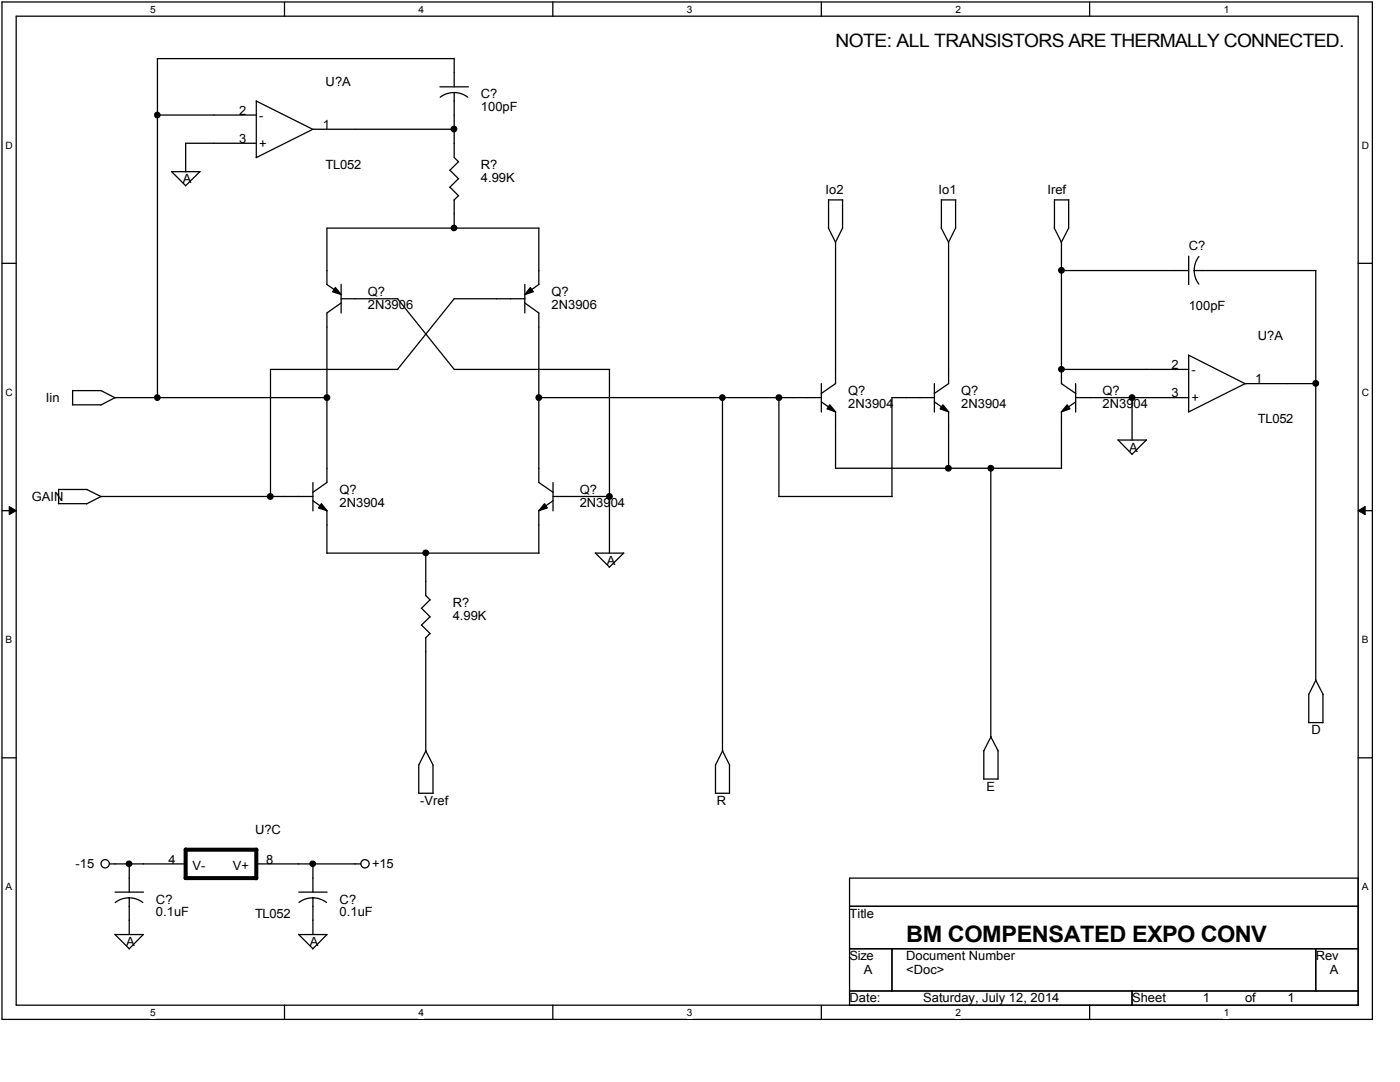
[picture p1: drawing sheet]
<svg xmlns="http://www.w3.org/2000/svg" width="279mm" height="216mm" viewBox="0 0 279 216" stroke-linecap="round" stroke-linejoin="round" font-family="sans-serif">
<path d="M.4 .4h273.5v203h-273.5zM3.2 3.2h267.9v197.4h-267.9z" fill="none" stroke="#000" stroke-width=".25"/>
<g fill="#fff">
<path d="M30 .7h1.1v2.3h-1.1z"/>
<path d="M30 200.9h1.1v2.3h-1.1z"/>
</g>
<path d="M56.8 .4v2.8M56.8 200.6v2.8" fill="none" stroke="#000" stroke-width=".25"/>
<g fill="#fff">
<path d="M83.5 .7h1.1v2.3h-1.1z"/>
<path d="M83.5 200.9h1.1v2.3h-1.1z"/>
</g>
<path d="M110.3 .4v2.8M110.3 200.6v2.8" fill="none" stroke="#000" stroke-width=".25"/>
<g fill="#fff">
<path d="M137.1 .7h1.1v2.3h-1.1z"/>
<path d="M137.1 200.9h1.1v2.3h-1.1z"/>
</g>
<path d="M163.9 .4v2.8M163.9 200.6v2.8" fill="none" stroke="#000" stroke-width=".25"/>
<g fill="#fff">
<path d="M190.7 .7h1.1v2.3h-1.1z"/>
<path d="M190.7 200.9h1.1v2.3h-1.1z"/>
</g>
<path d="M217.5 .4v2.8M217.5 200.6v2.8" fill="none" stroke="#000" stroke-width=".25"/>
<g fill="#fff">
<path d="M244.2 .7h1.1v2.3h-1.1z"/>
<path d="M244.2 200.9h1.1v2.3h-1.1z"/>
<path d="M1.1 27.9h1.5v2.2h-1.5z"/>
<path d="M271.8 27.9h1.4v2.2h-1.4z"/>
<path d="M1.1 77.2h1.5v2.2h-1.5z"/>
<path d="M271.8 77.2h1.4v2.2h-1.4z"/>
</g>
<path d="M.4 52.5h2.8M271.1 52.5h2.8" fill="none" stroke="#000" stroke-width=".25"/>
<g fill="#fff">
<path d="M1.1 126.5h1.3v2.3h-1.3z"/>
<path d="M271.8 126.5h1.3v2.3h-1.3z"/>
</g>
<path d="M.4 101.9h2.8M271.1 101.9h2.8" fill="none" stroke="#000" stroke-width=".25"/>
<path d="M1.8 101.1l1.4 .8-1.4 .8zM271.1 101.9l1.3-.8v1.6z" fill="#000"/>
<path d="M1.8 101.1l1.4 .8-1.4 .8zM271.1 101.9l1.3-.8v1.6z" fill="none" stroke="#000" stroke-width=".2"/>
<g fill="#fff">
<path d="M1.1 175.9h1.3v2.2h-1.3z"/>
<path d="M271.8 175.9h1.3v2.2h-1.3z"/>
</g>
<g fill="none" stroke="#000" stroke-width=".25">
<path d="M31.4 11.7h59.2v5.6M31.4 11.7v67.7M87.8 17.3h5.7M90.6 18.5l1.5 .2 1.3 .7M90.6 18.5l-1.4 .2-1.4 .7M90.6 18.5v12.9l.9 .9M31.4 23h19.7M34.2 34.2l2.9 2.9M34.3 34.3h5.6M37 28.6h14.1M37.1 28.6v5.7M39.9 34.3l-2.9 2.8"/>
<path d="M51.1 20.1v11.3M51.1 20.2l11.4 5.6M89.8 34l1.7 1.7M89.8 37.3l1.7 1.8M90.6 39.9v5.7M90.7 25.8h-28.2l-11.4 5.7M91.5 32.3l-1.7 1.7M91.5 35.7l-1.7 1.7M91.5 39l-.9 .9M168.1 39.9v5.7M168.2 39.9h-2.8v5.6M190.7 39.9v5.7"/>
<path d="M190.8 39.9l-2.9-.1v5.7M65.2 56.7l2.9 2.1M66.9 57.4l1.2 1.4-1.7-.6zM68 59.6h11.4M68.1 56.7v5.8M79.3 59.6l11.4 14.2M104.7 56.7v5.8M104.8 59.6h-14.2l-11.3 14.2M105.8 57.4l.6 .8-1.7 .6zM107.5 45.5v11.3M107.6 45.5h-42.4v11.3M107.6 56.7l-2.9 2.1"/>
<path d="M165.3 45.5l1.5 2.9M166.8 48.3v28.2l-2.9 2M168.1 45.5l-1.4 2.9M187.8 45.5l1.5 2.9M189.3 48.3v28.2l-2.9 2M190.7 45.5l-1.4 2.9M210.4 45.5l1.4 2.9v28.1l2.9 2M210.4 45.5v-5.6h2.9v5.7M211.8 54h25.4M213.3 45.5l-1.5 2.9M237.2 51.1v5.7M238.3 54l.3 1.4 .7 1.3"/>
<path d="M238.3 54h24.3M239.3 51.2l-.7 1.3-.3 1.5M262.6 54v81.8M14.5 77.9h5.7M14.5 77.9l-.1 2.9h5.8M20.2 77.9l2.8 1.5M65.3 79.3h-42.3l-2.9 1.5M68.1 60.4l-2.9 2.1v33.8l-2.8 2M79.4 73.7h-25.4v25.4M90.6 73.7h31.1M104.7 60.4l2.8 2.1v33.8l2.9 2M107.5 79.3h56.4"/>
<path d="M121.6 73.7v36.7M144.2 79.3v70.6M155.4 79.3v19.8h22.7M163.9 76.5v5.7M186.5 79.3h-8.5v19.8M186.5 76.5v5.7M211.8 73.7h25.4M214.7 79.3h22.5M214.7 76.5v5.7M225.9 79.3v8.5M237.2 70.8v11.4M237.2 70.9l11.3 5.7"/>
<path d="M262.6 76.5h-14.1l-11.3 5.7M11.7 97.7h5.7M11.7 97.6v2.9h5.6M17.3 97.7l2.9 1.4M20.1 99.1h42.4M20.2 99.1l-2.9 1.4M62.5 99.9l2.8 2M62.5 96.3v5.6M110.4 99.1h11.3M110.4 99.9l-2.9 2M110.4 96.3v5.6M163.9 80.2l2.9 2"/>
<path d="M165.6 80.8l1.2 1.4-1.7-.6zM166.8 82.2v11.3M166.8 93.4h45.1M186.5 80.2l2.9 2M188.2 80.8l1.1 1.4-1.7-.6zM189.3 82.2v11.3M197.7 93.4v53.7M211.8 82.2v11.3M213 80.8l.5 .8-1.7 .6zM214.7 80.2l-2.9 2M223.1 87.8l2.8 2.8M223.1 87.8h5.7"/>
<path d="M228.8 87.8l-2.9 2.9M64.1 100.5l1.1 1.4-1.6-.5zM65.2 110.4h42.4M65.2 101.9v8.5M85 110.4v8.4l.9 .9M85.8 119.7l-1.7 1.7M107.5 101.9v8.5M108.7 100.5l.5 .9-1.7 .5zM118.8 110.3l2.8 2.9M118.8 110.4h5.7l-2.9 2.8M84.1 121.4l1.8 1.7M84.1 124.7l1.8 1.8"/>
<path d="M85 127.3v22.5l1.5 2.9M85.8 123.1l-1.7 1.7M85.8 126.4l-.9 .9M261.2 138.5v5.7M262.6 135.7l1.5 2.9M262.6 135.7l-1.4 2.9M264 138.6v5.6M.4 151.2h2.8M83.6 152.6v5.7M85 149.8l-1.4 2.9M86.4 152.7v5.6h-2.9M142.8 152.6v5.7"/>
<path d="M144.2 149.8l1.4 2.9M144.2 149.8l-1.4 2.9M145.6 152.7v5.6h-2.8M196.3 155.4h2.9M196.3 149.8v5.6M197.7 147l1.5 2.9M197.8 147l-1.5 2.8M199.2 149.8v5.7M261.1 144.2h2.9M271.1 151.2h2.8M21.9 172.4h15.2M23 178h5.6"/>
<path d="M25.8 179.2l1.4 .2 1.3 .7M25.8 179.2l-1.5 .2-1.3 .7M25.8 172.3v5.7M25.8 179.2v7.3M51.1 172.4h20.9M59.6 178h5.7M62.5 179.2l1.4 .2 1.3 .7M62.5 179.2l-1.5 .2-1.3 .7M62.5 172.3v5.7M62.5 179.2v7.3M169.5 175.2h101.6v25.4h-101.6zM22.9 186.4l2.9 2.9"/>
<path d="M23 186.5h5.6M28.6 186.5l-2.8 2.9M59.6 186.4l2.9 2.9M59.6 186.5h5.7M65.2 186.5l-2.8 2.9M169.5 180.8h101.6M169.5 189.3h101.6M169.5 197.7h101.6M178 189.3v8.4M225.9 197.7v2.9M262.6 189.3v8.4"/>
<circle cx="31.4" cy="23" r=".55"/>
<circle cx="90.6" cy="25.7" r=".56"/>
<circle cx="90.6" cy="45.5" r=".55"/>
<circle cx="211.8" cy="53.9" r=".56"/>
<circle cx="31.4" cy="79.3" r=".55"/>
<circle cx="65.2" cy="79.3" r=".56"/>
<circle cx="107.5" cy="79.3" r=".56"/>
<circle cx="144.2" cy="79.3" r=".55"/>
<circle cx="155.4" cy="79.3" r=".56"/>
<circle cx="211.8" cy="73.7" r=".55"/>
<circle cx="225.9" cy="79.3" r=".56"/>
<circle cx="262.6" cy="76.5" r=".56"/>
<circle cx="53.9" cy="99.1" r=".56"/>
<circle cx="121.6" cy="99.1" r=".56"/>
<circle cx="189.3" cy="93.4" r=".56"/>
<circle cx="197.7" cy="93.4" r=".56"/>
<circle cx="85" cy="110.3" r=".56"/>
<circle cx="21" cy="172.4" r=".83"/>
<circle cx="25.8" cy="172.4" r=".55"/>
<circle cx="62.4" cy="172.4" r=".55"/>
<circle cx="72.8" cy="172.4" r=".83"/>
</g>
<g fill="#000">
<path d="M66.9 57.4l1.2 1.4-1.7-.6zM105.8 57.4l.6 .8-1.7 .6zM165.6 80.8l1.2 1.4-1.7-.6zM188.2 80.8l1.1 1.4-1.7-.6zM213 80.8l.5 .8-1.7 .6zM64.1 100.5l1.1 1.4-1.6-.5zM108.7 100.5l.5 .9-1.7 .5z"/>
<circle cx="31.4" cy="23" r=".55"/>
<circle cx="90.6" cy="25.7" r=".56"/>
<circle cx="90.6" cy="45.5" r=".55"/>
<circle cx="211.8" cy="53.9" r=".56"/>
<circle cx="31.4" cy="79.3" r=".55"/>
<circle cx="65.2" cy="79.3" r=".56"/>
<circle cx="107.5" cy="79.3" r=".56"/>
<circle cx="144.2" cy="79.3" r=".55"/>
<circle cx="155.4" cy="79.3" r=".56"/>
<circle cx="211.8" cy="73.7" r=".55"/>
<circle cx="225.9" cy="79.3" r=".56"/>
<circle cx="262.6" cy="76.5" r=".56"/>
<circle cx="53.9" cy="99.1" r=".56"/>
<circle cx="121.6" cy="99.1" r=".56"/>
<circle cx="189.3" cy="93.4" r=".56"/>
<circle cx="197.7" cy="93.4" r=".56"/>
<circle cx="85" cy="110.3" r=".56"/>
<circle cx="25.8" cy="172.4" r=".55"/>
<circle cx="62.4" cy="172.4" r=".55"/>
</g>
<path d="M37 175.2h14.1M37.1 169.5h14.1M37.1 169.5v5.7M51.1 169.5v5.8" fill="none" stroke="#000" stroke-width=".8"/>
<text font-size="4.5" x="180.8" y="187.9">BM COMPENSATED EXPO CONV</text>
<text font-size="3.7" x="166.8" y="9.4">NOTE: ALL TRANSISTORS ARE THERMALLY CONNECTED.</text>
<g font-size="2.5">
<text x="65" y="17.1">U?A</text>
<text x="47.7" y="22.9">2</text>
<text x="51.7" y="23.8">-</text>
<text x="96" y="19.6">C?</text>
<text x="96" y="22.2">100pF</text>
<text x="47.7" y="28.5">3</text>
<text x="51.7" y="29.5">+</text>
<text x="64.4" y="25.8">1</text>
<text x="65" y="33.7">TL052</text>
<text x="96" y="33.7">R?</text>
<text x="36.5" y="36.5">A</text>
<text x="96" y="36.2">4.99K</text>
<text x="164.8" y="38.8">Io2</text>
<text x="187.3" y="38.8">Io1</text>
<text x="209" y="38.8">Iref</text>
<text x="237.2" y="49.8">C?</text>
<text x="73.4" y="59.1">Q?</text>
<text x="110.1" y="59.1">Q?</text>
<text x="73.4" y="61.6">2N3906</text>
<text x="110.1" y="61.6">2N3906</text>
<text x="237.2" y="61.9">100pF</text>
<text x="251" y="67.8">U?A</text>
<text x="233.8" y="73.7">2</text>
<text x="237.8" y="74.6">-</text>
<text x="250.5" y="76.5">1</text>
<text x="9.2" y="80.2">Iin</text>
<text x="169.3" y="78.8">Q?</text>
<text x="169.3" y="81.4">2N3904</text>
<text x="191.9" y="78.8">Q?</text>
<text x="191.9" y="81.4">2N3904</text>
<text x="220" y="78.8">Q?</text>
<text x="220" y="81.4">2N3904</text>
<text x="233.8" y="79.3">3</text>
<text x="237.8" y="80.2">+</text>
<text x="251" y="84.5">TL052</text>
<text x="225.4" y="90.1">A</text>
<text x="6.3" y="100">GAIN</text>
<text x="67.8" y="98.6">Q?</text>
<text x="67.8" y="101.1">2N3904</text>
<text x="115.7" y="98.6">Q?</text>
<text x="115.7" y="101.1">2N3904</text>
<text x="121.1" y="112.7">A</text>
<text x="90.3" y="121.1">R?</text>
<text x="90.3" y="123.7">4.99K</text>
<text x="261.7" y="146.5">D</text>
<text x="83.9" y="160.6">-Vref</text>
<text x="143" y="160.6">R</text>
<text x="196.9" y="157.7">E</text>
<text x="50.9" y="166.5">U?C</text>
<text x="15.1" y="173.3">-15</text>
<text x="33.6" y="172.3">4</text>
<text x="38.4" y="173.5">V-</text>
<text x="46.5" y="173.5">V+</text>
<text x="53.1" y="172.3">8</text>
<text x="74.3" y="173.3">+15</text>
<text x="31.1" y="180.3">C?</text>
<text x="31.1" y="182.8">0.1uF</text>
<text x="50.9" y="183.1">TL052</text>
<text x="67.8" y="180.3">C?</text>
<text x="67.8" y="182.8">0.1uF</text>
<text x="169.5" y="183.1">Title</text>
<text x="25.2" y="188.8">A</text>
<text x="61.9" y="188.8">A</text>
<text x="169.5" y="191.6">Size</text>
<text x="180.8" y="191.6">Document Number</text>
<text x="262.6" y="191.6">Rev</text>
<text x="172.4" y="194.4">A</text>
<text x="180.8" y="194.4">&lt;Doc&gt;</text>
<text x="265.4" y="194.4">A</text>
<text x="169.5" y="200">Date:</text>
<text x="184.2" y="200">Saturday, July 12, 2014</text>
<text x="225.9" y="200">Sheet</text>
<text x="240" y="200">1</text>
<text x="248.5" y="200">of</text>
<text x="257" y="200">1</text>
</g>
<g font-size="2">
<text x="30" y="2.6">5</text>
<text x="83.5" y="2.6">4</text>
<text x="137.1" y="2.6">3</text>
<text x="190.7" y="2.6">2</text>
<text x="244.2" y="2.6">1</text>
<text x="1.1" y="29.7">D</text>
<text x="271.8" y="29.7">D</text>
<text x="1.1" y="79">C</text>
<text x="271.8" y="79">C</text>
<text x="1.1" y="128.4">B</text>
<text x="271.8" y="128.4">B</text>
<text x="1.1" y="177.7">A</text>
<text x="271.8" y="177.7">A</text>
<text x="30" y="202.7">5</text>
<text x="83.5" y="202.7">4</text>
<text x="137.1" y="202.7">3</text>
<text x="190.7" y="202.7">2</text>
<text x="244.2" y="202.7">1</text>
</g>
</svg>
